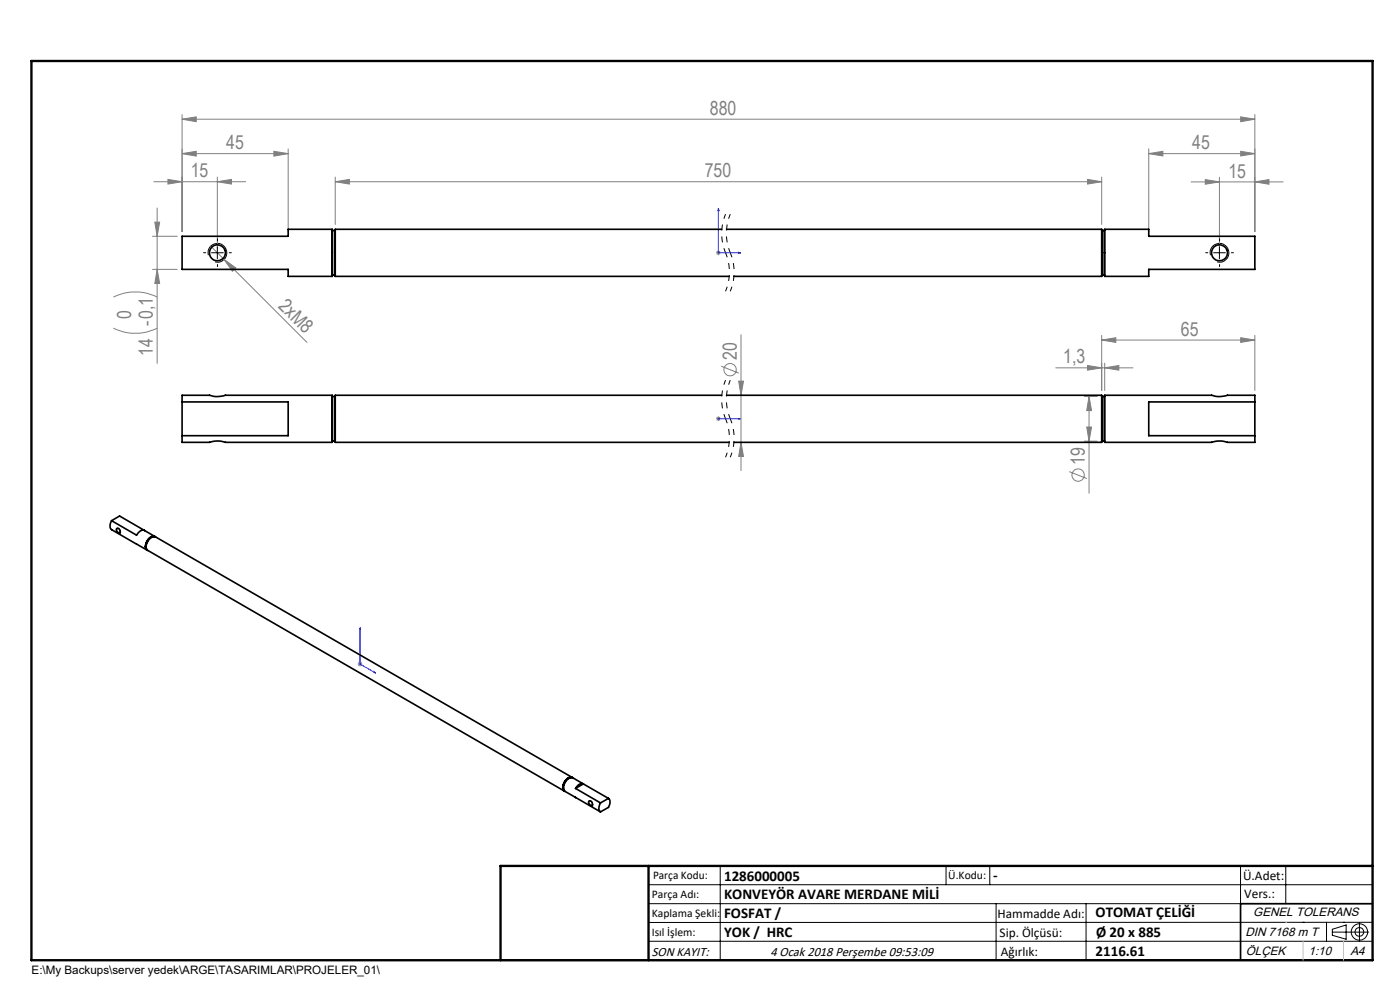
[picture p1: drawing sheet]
<svg xmlns="http://www.w3.org/2000/svg" width="297mm" height="210mm" viewBox="0 0 297 210" stroke-linecap="round" stroke-linejoin="round" font-family="sans-serif">
<g fill="none" stroke="#808080" stroke-width=".21">
<path d="M32.6 38.6h19.5M35.6 38.1l3 .5-3 .4zM38.6 25.3l3-.5v1zM38.6 24.3v24.8M38.6 25.3h227.6M38.6 32.6l3-.5v1zM38.6 32.6h22.5M46.1 38.6l3-.5v.9zM46.1 37.6v15M58.1 32.1l3 .5-3 .5zM61.1 31.6v17.5M71.1 38.6l3-.5v.9z"/>
<path d="M71.1 37.6v10M71.1 38.6h162.6M230.7 38.1l3 .5-3 .4zM233.7 37.6v10M243.7 32.6l3-.5v1zM243.7 32.6h22.5M243.7 31.6v17.5M252.7 38.6h19.5M255.7 38.1l3 .5-3 .5zM258.7 37.6v15M263.2 24.8l3 .5-3 .5zM263.2 32.1l3 .5-3 .5z"/>
<path d="M266.2 38.6l3-.5v1zM266.2 24.3v24.8M32.3 50.1h5.3M32.3 57.1h5.3M32.8 47.1h1.1l-.6 3zM33.3 44.1v33M33.3 57.1l.6 3h-1.1zM44.7 52.2l20.4 20.4M47.5 55l2.5 1.8-.7 .7zM151.9 53.6h1M152 53.3l.8 .7M152.4 53.1v1"/>
<path d="M152.8 53.3l-.8 .7M24.1 69.6a10.4 10.4 0 0 0 9.2 0M24.1 63a10.4 10.4 0 0 1 9.2 0M153 77.7l3.7 1.5M157.2 71v28.8M224 78h16.3M230.7 77.5l3 .5-3 .5zM233.7 72.1l3-.5v1zM233.7 71.1v11.7M233.7 72.1h32.5M234.4 78l2.9-.5v1zM234.4 77v5.8"/>
<path d="M263.2 71.6l3 .5-3 .5zM266.2 71.1v11.7M151.9 88.8h1M152 88.5l.8 .7M152.4 88.3v1M152.8 88.5l-.8 .7M156.7 80.8h1l-.5 3zM157.2 93.8l.5 3h-1zM230 93.6h2.8M230 84.1h2.8M230.5 90.6h1.1l-.6 3zM231 84.1v20.5"/>
<path d="M231 84.1l.6 3h-1.1zM226.8 100l3.8 1.5M75.9 140.9h1M76 140.5l.7 .7M76.4 140.4v.9M76.7 140.5l-.7 .7"/>
<circle cx="154.9" cy="78.4" r="1.31"/>
<circle cx="228.7" cy="100.8" r="1.3"/>
</g>
<path d="M153.9 45.4a10.6 10.6 0 0 0 0 8.2M153.9 53.6a10.6 10.6 0 0 1 0 8.2M154.9 45.4a10.6 10.6 0 0 0 0 8.2M154.9 53.6a10.6 10.6 0 0 1 0 8.2M153.9 80.6a10.6 10.6 0 0 0 0 8.2M153.9 88.8a10.6 10.6 0 0 1 0 8.2M154.9 80.6a10.6 10.6 0 0 0 0 8.2M154.9 88.8a10.6 10.6 0 0 1 0 8.2" fill="none" stroke="#000" stroke-width=".21" stroke-dasharray="6.3 1.3 1.3 1.3 1.3 1.3" stroke-dashoffset="5.3" stroke-linecap="butt"/>
<g fill="none" stroke="#000" stroke-width=".21">
<path d="M44.2 54.1a1.99 1.99 0 0 1 1.8-2.4 1.99 1.99 0 0 1 2.1 2.1 1.99 1.99 0 0 1-2.5 1.8M44.9 53.6h2.5M46.1 52.4v2.5M256.8 54.1a1.99 1.99 0 0 1 1.7-2.4 1.99 1.99 0 0 1 2.2 2.1 1.99 1.99 0 0 1-2.5 1.8M257.5 53.6h2.5M258.7 52.4v2.5M24.7 112.1a.64 .64 0 0 1 .8 .3 .64 .64 0 0 1-.2 .8l-.6-.5zM124.9 169.9a.68 .68 0 0 1 .7 .4 .68 .68 0 0 1-.1 .8l-.3-.2-.3-.3zM137.6 187.7h153.6M137.6 191.7h153.6M137.6 199.7h153.6M152.8 183.7v20"/>
<path d="M200.7 183.7v4M210 183.7v4M211.3 191.7v12M230.4 191.7v12M263.2 183.7v20M272.8 183.7v8M276.4 195.6h.1M281.4 195.6v4.1M282.6 197.7h7.8M282.6 197.1l3-.9v3l-3-.8zM285 195.6h.1M288.4 195.8v3.8"/>
<path d="M291.2 195.6l-153.6 .1"/>
<circle cx="288.4" cy="197.7" r="1.74"/>
<circle cx="288.4" cy="197.7" r=".93"/>
</g>
<path d="M152.4 44.2l.1 .5h-.2zM152.4 44.2v9.4h4.7M156.6 53.5l.5 .1-.5 .2zM152.3 88.8h.2zM152.4 88.8h.1M152.4 88.8h4.7M157.1 88.8h-.5h.5M76.4 133.2v.4l-.1-.1zM76.4 133.2v7.7l3.3 1.9M79.4 142.5l.3 .3-.3-.1z" fill="none" stroke="#00f" stroke-width=".21"/>
<path d="M291.2 191.7h-28v12M106.2 203.7h185" fill="none" stroke="#000" stroke-width=".35"/>
<path d="M6.7 12.9h284.5v190.8h-284.5zM137.6 183.7v20M291.2 183.7h-185v20" fill="none" stroke="#000" stroke-width=".5"/>
<path d="M272.8 195.6h.1M276.4 199.7v4M285 199.7v4" fill="none" stroke="#c0c0c0" stroke-width=".21"/>
<path d="M43.6 53.6h-.4M46.1 51.1v-.4M46.1 56.1v.5M48.6 53.6h.5M256.2 53.6h-.4M258.7 51.1v-.4M258.7 56.1v.5M261.2 53.6h.5" fill="none" stroke="#000" stroke-width=".21" stroke-dasharray="15.2 1.3 1.3 1.3"/>
<g fill="#00f">
<path d="M79.4 142.5l.3 .3-.3-.1zM76.4 133.2v.4l-.1-.1zM156.6 53.5l.5 .1-.5 .2zM152.4 44.2l.1 .5h-.2z"/>
<path d="M156.6 88.8h.5zM152.3 88.8h.2z"/>
</g>
<g fill="#808080">
<path d="M47.5 55l2.5 1.8-.7 .7z"/>
<path d="M266.2 38.6l3-.5v1zM255.7 38.1l3 .5-3 .5zM58.1 32.1l3 .5-3 .5zM38.6 32.6l3-.5v1zM230.7 38.1l3 .5-3 .4zM71.1 38.6l3-.5v.9zM263.2 71.6l3 .5-3 .5zM233.7 72.1l3-.5v1z"/>
<path d="M35.6 38.1l3 .5-3 .4zM46.1 38.6l3-.5v.9zM38.6 25.3l3-.5v1zM263.2 24.8l3 .5-3 .5zM230.7 77.5l3 .5-3 .5zM234.4 78l2.9-.5v1z"/>
<path d="M243.7 32.6l3-.5v1zM263.2 32.1l3 .5-3 .5z"/>
<path d="M230.5 90.6h1.1l-.6 3zM231 84.1l.6 3h-1.1z"/>
<path d="M32.8 47.1h1.1l-.6 3zM33.3 57.1l.6 3h-1.1zM156.7 80.8h1l-.5 3zM157.2 93.8l.5 3h-1z"/>
</g>
<g fill="none" stroke="#000" stroke-width=".35">
<path d="M38.6 50.1h22.5v-1.5h9.4v10h-9.4v-1.5h-22.5zM70.5 48.8v.1M70.5 58.4h.1M70.5 48.9v9.5M70.5 58.4h.5M70.5 48.9h.5M71 58.4h.1M71 48.9v9.5M71.1 48.8l-.1 .1M153.1 48.6h-82v10h83.6M154.1 48.6h79.6v10h-78M233.7 48.8l.1 .1"/>
<path d="M233.8 58.4h-.1M233.8 48.9v9.5M233.8 58.4h.5M233.8 48.9h.5M234.3 58.4h.1M234.3 48.9v9.5M234.4 48.8l-.1 .1M234.4 48.6h9.3v1.5h22.5v7h-22.5v1.5h-9.3zM38.6 85.3v-1.5h5.8a5.2 5.2 0 0 0 3.4 0h22.7v10h-22.7a5 5 0 0 0-3.4 0h-5.8v-1.4M38.6 85.3h22.5v7.1h-22.5M38.6 85.3v7.1M70.5 84v.1"/>
<path d="M70.5 93.6v.1M70.5 84.1v9.5M70.5 93.6h.5M70.5 84.1h.5M71 93.6l.1 .1M71 84.1v9.5M71.1 84l-.1 .1M153.1 83.8h-82v10h83.6M154.1 83.8h79.6v10h-78M233.7 84l.1 .1M233.8 93.6l-.1 .1M233.8 84.1v9.5"/>
<path d="M233.8 93.6h.5M233.8 84.1h.5M234.3 93.6l.1 .1M234.3 84.1v9.5M234.4 84l-.1 .1M266.2 85.3v-1.5h-5.8a5.6 5.6 0 0 1-3.4 0h-22.6v10h22.6a5.2 5.2 0 0 1 3.4 0h5.8v-1.4M266.2 85.3h-22.5v7.1h22.5M266.2 85.3v7.1M23.7 110.4a1.55 1.55 0 0 0 0 2l5.3 3M23.7 110.4l5.3 3.1a1.45 1.45 0 0 1 1.7-1M23.7 110.4l1.7-.9 5.3 3M24.8 112.2a.56 .56 0 0 1 .6 .2 .56 .56 0 0 1 0 .7 .75 .75 0 0 1-.6-.9z"/>
<path d="M29 115.4l2.2 1.3M30.7 112.5l2.1 1.3M30.9 115.9l.3 .7M30.9 115.9l.2 .6M32.6 113.8a1.95 1.95 0 0 0-1.7 2.1M32.7 113.8a2 2 0 0 0-1.8 2.1M32.9 113.9a1.48 1.48 0 0 0-1.9 1.2 1.21 1.21 0 0 0 .3 1.6M119.4 167l.3 .7M119.5 167l.1 .6M121.2 164.9a2.09 2.09 0 0 0-1.7 2.1M121.3 164.9a2.05 2.05 0 0 0-1.9 2.1M121.4 164.9l-88.4-51a1.9 1.9 0 0 0-2 2.1l.1 .5 .2 .3 88.4 51"/>
<path d="M121.5 165a1.52 1.52 0 0 0-1.9 1.2 1.21 1.21 0 0 0 .2 1.6M122.1 169.1l5.3 3.1M122.1 169.1v.1M122.1 167.2l5.3 3.1M123.8 166.3l-2.2-1.3a1.57 1.57 0 0 0-1.9 1.3l-.1 .6 .1 .9 2.4 1.3M123.8 166.3a1.41 1.41 0 0 0-1.7 .9M123.8 166.3l5.3 3.1M123.8 166.3l-1.7 .9M125 170a.53 .53 0 0 1 .6 .2 .53 .53 0 0 1-.2 .7l-.4-.4zM127.4 170.3a1.41 1.41 0 0 0 0 1.9M129.1 169.4a1.53 1.53 0 0 1 0 1.9l-1.7 .9M129.1 169.4l-1.7 .9"/>
<circle cx="46.1" cy="53.6" r="1.69"/>
<circle cx="258.7" cy="53.6" r="1.69"/>
</g>
<g font-size="4.1" fill="#808080">
<text x="150.6" y="24.4">880</text>
<text x="48" y="31.7">45</text>
<text x="252.9" y="31.6">45</text>
<text x="40.5" y="37.6">15</text>
<text x="149.5" y="37.6">750</text>
<text x="260.6" y="37.7">15</text>
<text x="58.9" y="65.1" transform="rotate(45 58.9 65.1)">2xM8</text>
<text x="27.8" y="67.7" transform="rotate(-90 27.8 67.7)">0</text>
<text x="250.5" y="71.2">65</text>
<text x="32.4" y="75.5" transform="rotate(-90 32.4 75.5)">14 -0,1</text>
<text x="156.3" y="76.3" transform="rotate(-90 156.3 76.3)">20</text>
<text x="225.6" y="77.1">1,3</text>
<text x="230.1" y="98.6" transform="rotate(-90 230.1 98.6)">19</text>
</g>
<g font-size="3.2">
<text x="153.6" y="186.8">1286000005</text>
<text x="153.6" y="190.8">KONVEYÖR AVARE MERDANE MİLİ</text>
<text x="210.7" y="186.6">-</text>
<text x="153.6" y="194.8">FOSFAT /</text>
<text x="232.4" y="194.5">OTOMAT ÇELİĞİ</text>
<text x="153.6" y="198.8">YOK / HRC</text>
<text x="232.4" y="202.8">2116.61</text>
<text x="232.5" y="198.8">Ø 20 x 885</text>
</g>
<g font-size="2.8">
<text x="263.7" y="186.7">Ü.Adet:</text>
<text x="263.9" y="190.5">Vers.:</text>
<text x="211.6" y="194.8">Hammadde Adı:</text>
<text x="138.3" y="202.8">SON KAYIT:</text>
<text x="163.4" y="202.8">4 Ocak 2018 Perşembe 09:53:09</text>
<text x="212.1" y="198.7">Sip. Ölçüsü:</text>
<text x="212.3" y="202.7">Ağırlık:</text>
</g>
<g font-size="2.6">
<text x="265.9" y="194.4">GENEL TOLERANS</text>
<text x="264.2" y="198.5">DIN 7168 m T</text>
<text x="264.3" y="202.6">ÖLÇEK</text>
<text x="277.6" y="202.6">1:10</text>
<text x="286.5" y="202.6">A4</text>
</g>
<g font-size="2.5">
<text x="138.3" y="190.5">Parça Adı:</text>
<text x="138.5" y="186.5">Parça Kodu:</text>
<text x="201.2" y="186.5">Ü.Kodu:</text>
<text x="138.3" y="194.5">Kaplama Şekli:</text>
<text x="138.3" y="198.6">Isıl İşlem:</text>
<text x="6.7" y="206.7">E:\My Backups\server yedek\ARGE\TASARIMLAR\PROJELER_01\</text>
</g>
</svg>
